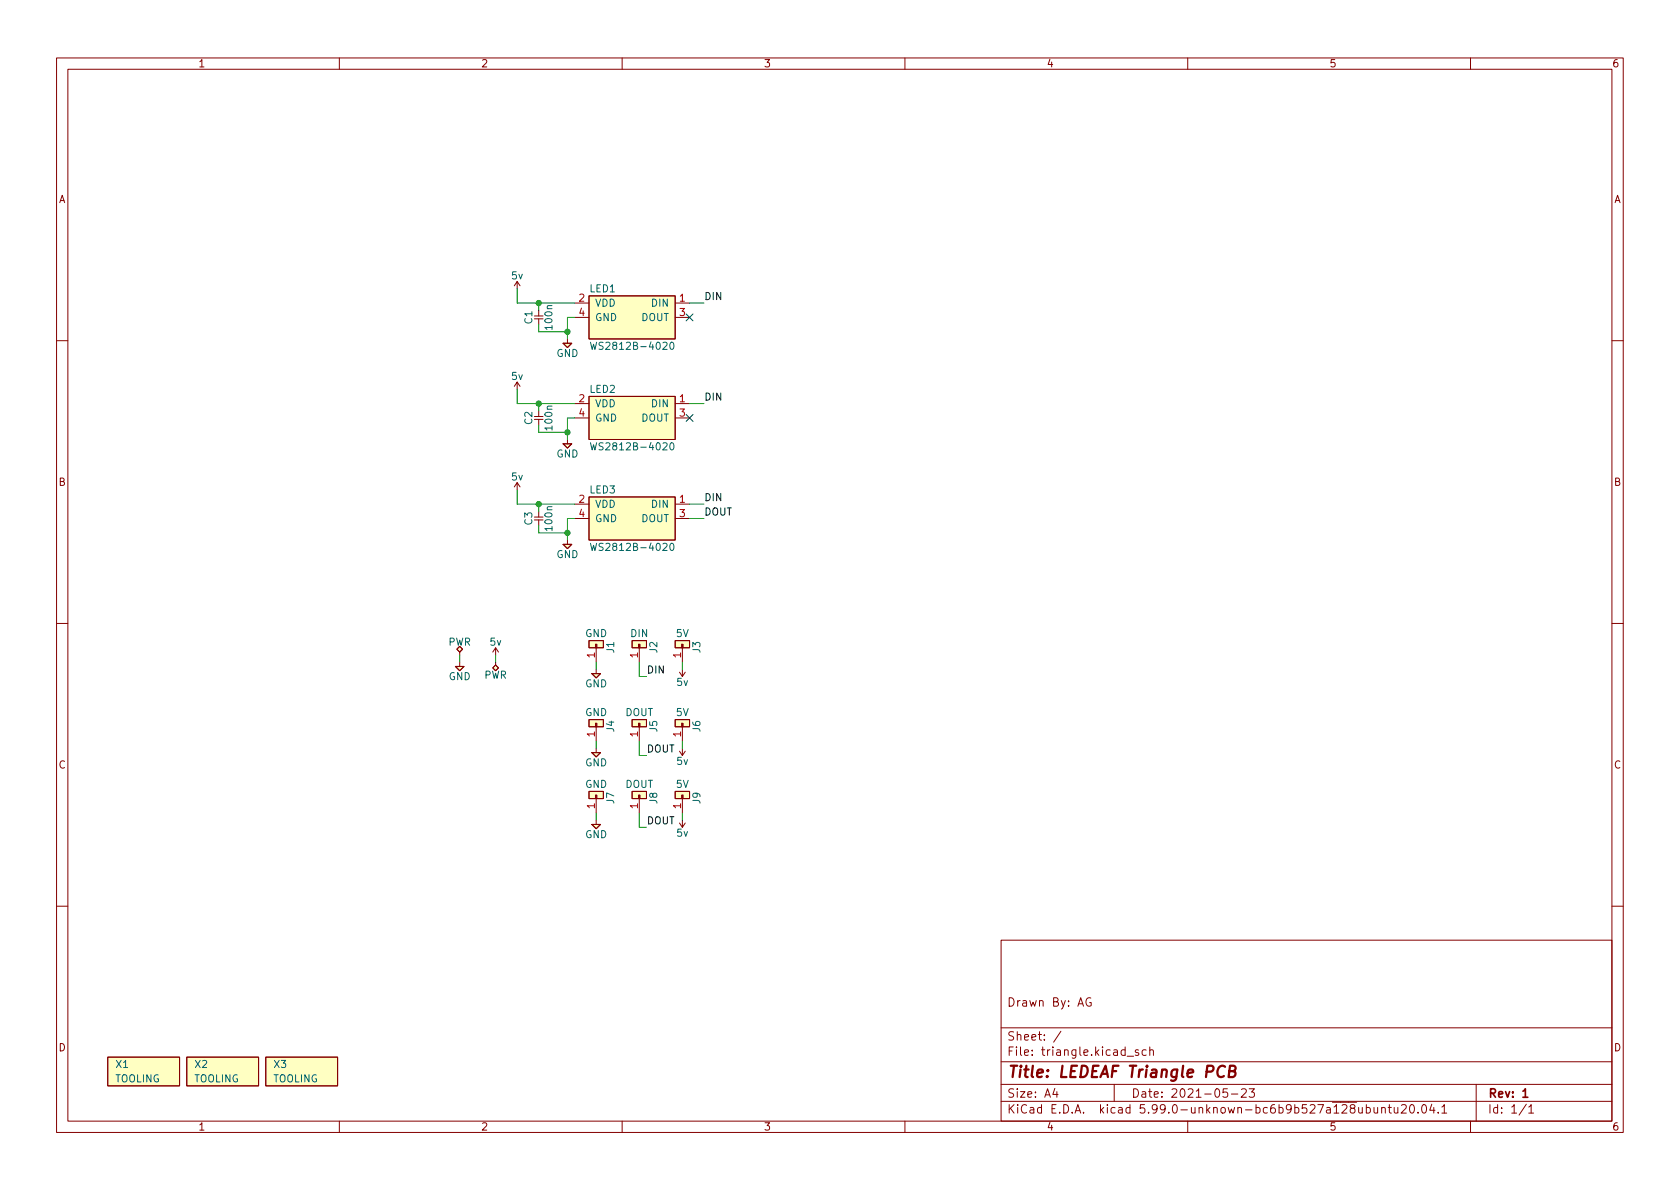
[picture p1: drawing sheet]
<svg xmlns="http://www.w3.org/2000/svg" width="297mm" height="210mm" viewBox="0 0 297 210" stroke-linecap="round" stroke-linejoin="round" font-family="sans-serif">
<g fill="none" stroke="#840000" stroke-width=".18">
<path d="M10 10.2h277v190.1h-277zM12 12.2h273v186.1h-273zM60 10.2v2M110 10.2v2M160 10.2v2M210 10.2v2M260 10.2v2M90.9 50.5l.5-.7v1.2M91.4 49.8l.5 .7M94.5 56.4h1.5M94.5 55.9h1.5M95.2 54.9v1"/>
<path d="M95.2 56.4v1M100.3 59.9v.8M101.6 53.6h2.5M101.6 56.1h2.5M104.1 52.3h15.3v7.6h-15.3zM119.4 53.6h2.5M119.4 56.1h2.5M10 60.2h2M90.9 68.3l.5-.7v1.2M91.4 67.6l.5 .7M94.5 74.2h1.5M94.5 73.7h1.5"/>
<path d="M95.2 72.6v1.1M95.2 74.2v1M99.6 78.5h1.5l-.8 .7zM99.6 60.7h1.5l-.8 .8zM100.3 77.7v.8M101.6 71.4h2.5M101.6 73.9h2.5M104.1 70.1h15.3v7.6h-15.3zM119.4 71.4h2.5M119.4 73.9h2.5M285 60.2h2M90.9 86.1l.5-.8v1.3"/>
<path d="M91.4 85.3l.5 .8M94.5 91.9h1.5M94.5 91.4h1.5M95.2 90.4v1M95.2 91.9v1.1M99.6 96.3h1.5l-.8 .7zM100.3 95.5v.8M101.6 89.1h2.5M101.6 91.7h2.5M104.1 87.9h15.3v7.6h-15.3zM119.4 89.1h2.5M119.4 91.7h2.5"/>
<path d="M10 110.2h2M80.5 117.9h1.5l-.7 .7zM80.8 114.8l.5-.5 .5 .5-.5 .5zM81.3 115.3v.5M81.3 117.1v.8M87.1 115.3l.5-.8v1.3M87.6 117.6l.5 .5-.5 .5-.5-.5zM87.6 117.1v.5M87.6 114.5l.5 .8M104.1 113.3h2.6v1.2h-2.6zM104.6 119.1h1.6l-.8 .8zM105.4 114.5v2.6"/>
<path d="M105.4 118.4v.7M111.8 113.3h2.5v1.2h-2.5zM113 114.5v2.6M119.4 113.3h2.5v1.2h-2.5zM120.1 118.9l.5 .7M120.6 118.4v1.2l.6-.7M120.6 114.5v2.6M285 110.2h2M104.1 139.9h2.6v1.3h-2.6zM104.1 127.2h2.6v1.3h-2.6zM104.6 133.1h1.6l-.8 .8zM105.4 128.5v2.6"/>
<path d="M105.4 132.3v.8M111.8 139.9h2.5v1.3h-2.5zM111.8 127.2h2.5v1.3h-2.5zM113 128.5v2.6M119.4 139.9h2.5v1.3h-2.5zM119.4 127.2h2.5v1.3h-2.5zM120.1 132.8l.5 .8M120.6 132.3v1.3l.6-.8M120.6 128.5v2.6M104.6 145.8h1.6l-.8 .8zM105.4 141.2v2.6M105.4 145v.8"/>
<path d="M113 141.2v2.6M120.1 145.5l.5 .8M120.6 145v1.3l.6-.8M120.6 141.2v2.6M10 160.2h2M177 166.3h108v32h-108zM192.9 176.5a.74 .74 0 0 0-.9 .5 .74 .74 0 0 0 .5 .9l.4-.1v-.5h-.3M285 160.2h2M19 186.9h12.7v5.1h-12.7zM33 186.9h12.7v5.1h-12.7zM47 186.9h12.7v5.1h-12.7zM60 198.3v2"/>
<path d="M110 198.3v2M160 198.3v2M177 194.8h108M177 191.8h108M177 187.8h108M177 181.8h108M186.5 192.5l-.4 1h1M186.9 193v1M187.6 182.4l-1.3 1.9M197 191.8v3M199.3 186.8h1.1M201.3 185.7l-.4-.1-.2 .2 .1 .3 .5 .1v.4h-.6"/>
<path d="M202.6 185.7l-.4-.1-.3 .3v.4l.2 .3h.5M203.3 185.8l.2-.2 .4 .1v.9M203.3 185.1v1.5M210 198.3v2M217 192.5h-.7l-.1 .7 .2-.1 .5 .1 .2 .2-.1 .5-.2 .1-.6-.1M217.7 193.5h1.2M219.5 192.7l.6-.2 .2 .2 .1 .3-1 1h1M220.9 192.5h.9l-.5 .6 .4 .1v.7l-.2 .1h-.4l-.2-.1M244.3 196l.2-.2 .4 .1v.9M244.3 195.8v1M245.4 195.8h.6M245.6 195.3v1.3l.4 .2"/>
<path d="M246.5 195.8l.1 1h.3l.2-.1M247.1 195.8v1M247.8 195.5l.6-.2 .2 .2v.3l-.9 1h.9M249.4 195.5l.2-.2a.81 .81 0 0 1 .6 .7 .81 .81 0 0 1-.3 .8h-.2a.81 .81 0 0 1-.3-1.3zM250.7 196.7v.1M251.6 195.4l.1-.1a.81 .81 0 0 1 .6 .7 .81 .81 0 0 1-.3 .8h-.1a.81 .81 0 0 1-.6-.6 .81 .81 0 0 1 .3-.8zM253.1 195.3l-.3 1h.9M253.5 195.8v1M254.3 196.7v.1M254.9 195.8l.5-.5v1.5M254.9 196.8h.9M260 198.3v2"/>
<path d="M261 191.8v6.5M269.9 195.3l-1.3 1.9M270.3 195.8l.4-.5v1.5M270.3 196.8h.9"/>
</g>
<path d="M269.3 193l.4-.5v1.5M269.3 194h.8" fill="none" stroke="#840000" stroke-width=".3"/>
<path d="M216.6 188.7a.88 .88 0 0 0-1-.1 .88 .88 0 0 0-.4 1 .69 .69 0 0 0 .4 .8 .69 .69 0 0 0 .8-.1M217.4 189.4l.8-.1a.46 .46 0 0 0 .3-.4 .46 .46 0 0 0-.4-.4h-.6l-.3 2h.8a.53 .53 0 0 0 .4-.5 .53 .53 0 0 0-.4-.6" fill="none" stroke="#840000" stroke-width=".4"/>
<g fill="#ffffc2" stroke="#ffffc2" stroke-width=".18">
<path d="M33 186.9h12.7v5.1h-12.7z"/>
<path d="M104.6 133.1h1.6l-.8 .8z"/>
<path d="M99.6 78.5h1.5l-.8 .7z"/>
<path d="M119.4 113.3h2.5v1.2h-2.5z"/>
<path d="M111.8 113.3h2.5v1.2h-2.5z"/>
<path d="M47 186.9h12.7v5.1h-12.7z"/>
<path d="M104.1 52.3h15.3v7.6h-15.3z"/>
<path d="M104.1 70.1h15.3v7.6h-15.3z"/>
<path d="M104.1 87.9h15.3v7.6h-15.3z"/>
<path d="M104.6 119.1h1.6l-.8 .8z"/>
<path d="M104.6 145.8h1.6l-.8 .8z"/>
<path d="M99.6 96.3h1.5l-.8 .7z"/>
<path d="M104.1 139.9h2.6v1.3h-2.6z"/>
<path d="M19 186.9h12.7v5.1h-12.7z"/>
<path d="M80.8 114.8l.5-.5 .5 .5-.5 .5z"/>
<path d="M87.6 117.6l.5 .5-.5 .5-.5-.5z"/>
<path d="M80.5 117.9h1.5l-.7 .7z"/>
<path d="M104.1 113.3h2.6v1.2h-2.6z"/>
<path d="M119.4 139.9h2.5v1.3h-2.5z"/>
<path d="M111.8 139.9h2.5v1.3h-2.5z"/>
<path d="M119.4 127.2h2.5v1.3h-2.5z"/>
<path d="M104.1 127.2h2.6v1.3h-2.6z"/>
<path d="M99.6 60.7h1.5l-.8 .8z"/>
<path d="M111.8 127.2h2.5v1.3h-2.5z"/>
</g>
<g fill="#840000" stroke="#840000" stroke-width=".18">
<path d="M120.5 113.9h.3v.6h-.3z"/>
<path d="M112.9 113.9h.3v.6h-.3z"/>
<path d="M105.3 140.6h.2v.6h-.2z"/>
<path d="M105.3 113.9h.2v.6h-.2z"/>
<path d="M120.5 140.6h.3v.6h-.3z"/>
<path d="M112.9 140.6h.3v.6h-.3z"/>
<path d="M120.5 127.9h.3v.6h-.3z"/>
<path d="M105.3 127.9h.2v.6h-.2z"/>
<path d="M112.9 127.9h.3v.6h-.3z"/>
</g>
<path d="M104.4 60.5l.3 1.3 .2-.9 .3 .9 .3-1.3M104.4 78.3l.3 1.3 .2-.9 .3 .9 .3-1.3M118.6 60.6l.1-.1a.68 .68 0 0 1 .5 .6 .68 .68 0 0 1-.5 .7 .84 .84 0 0 1-.1-1.2zM118.6 78.4l.1-.1a.68 .68 0 0 1 .5 .6 .68 .68 0 0 1-.5 .7 .84 .84 0 0 1-.1-1.2zM104.4 96.1l.3 1.2 .2-.9 .3 .9 .3-1.2M118.6 96.1h.1a.68 .68 0 0 1 .5 .6 .68 .68 0 0 1-.5 .6 .84 .84 0 0 1-.1-1.2z" fill="none" stroke="#006464" stroke-width=".18"/>
<g fill="none" stroke="#009600" stroke-width=".18">
<path d="M91.4 51v2.6h10.2M95.2 53.6v1.3M95.2 57.4v1.3h5.1M101.6 56.1h-1.3v3.8M121.9 53.6h2.6M91.4 68.8v2.6h10.2M95.2 71.4v1.2M95.2 75.2v1.2h5.1M101.6 73.9h-1.3v3.8M121.9 71.4h2.6M91.4 86.6v2.5h10.2M95.2 89.1v1.3"/>
<path d="M95.2 93v1.2h5.1M101.6 91.7h-1.3v3.8M121.9 89.1h2.6M121.9 91.7h2.6M81.3 115.8v1.3M87.6 115.8v1.3M105.4 117.1v1.3M113 117.1v2.5h1.3M120.6 117.1v1.3M105.4 131.1v1.2M113 131.1v2.5h1.3M120.6 131.1v1.2"/>
<path d="M105.4 143.8v1.2M113 143.8v2.5h1.3M120.6 143.8v1.2"/>
</g>
<path d="M121.3 55.5l1.2 1.2M122.5 55.5l-1.2 1.2M121.3 73.3l1.2 1.2M122.5 73.3l-1.2 1.2" fill="none" stroke="#000084" stroke-width=".18"/>
<g fill="#009600" stroke="#009600" stroke-width=".18">
<circle cx="100.3" cy="58.7" r=".46"/>
<circle cx="100.3" cy="76.4" r=".46"/>
<circle cx="95.2" cy="53.6" r=".46"/>
<circle cx="95.2" cy="71.4" r=".46"/>
<circle cx="95.2" cy="89.1" r=".46"/>
<circle cx="100.3" cy="94.2" r=".46"/>
</g>
<text font-size="2.8" fill="#840000" x="178" y="190.6">Title: LEDEAF Triangle PCB</text>
<g font-size="2.1" fill="#840000">
<text x="178" y="178">Drawn By: AG</text>
<text x="178" y="184">Sheet: /</text>
<text x="178" y="186.7">File: triangle.kicad_sch</text>
<text x="178" y="196.9">KiCad E.D.A. kicad 5.99.0-unknown-bc6b9b527a~128~ubuntu20.04.1</text>
<text x="178" y="194.1">Size: A4</text>
<text x="200" y="194.1">Date: 2021-05-23</text>
<text x="263" y="194.1">Rev: 1</text>
<text x="263" y="196.9">Id: 1/1</text>
</g>
<g font-size="1.8" fill="#840000">
<text x="35" y="11.9">1</text>
<text x="85" y="11.9">2</text>
<text x="135" y="11.9">3</text>
<text x="185" y="11.9">4</text>
<text x="235" y="11.9">5</text>
<text x="285" y="11.9">6</text>
<text x="10.3" y="35.9">A</text>
<text x="285.3" y="35.9">A</text>
<text x="10.3" y="85.9">B</text>
<text x="285.3" y="85.9">B</text>
<text x="10.3" y="135.9">C</text>
<text x="285.3" y="135.9">C</text>
<text x="10.3" y="185.9">D</text>
<text x="285.3" y="185.9">D</text>
<text x="35" y="199.9">1</text>
<text x="85" y="199.9">2</text>
<text x="135" y="199.9">3</text>
<text x="185" y="199.9">4</text>
<text x="235" y="199.9">5</text>
<text x="285" y="199.9">6</text>
</g>
<g font-size="1.8" fill="#006464">
<text x="90.5" y="49.4">5v</text>
<text x="104.3" y="51.7">LED1</text>
<text x="94.1" y="57.3" transform="rotate(-90 94.1 57.3)">C1</text>
<text x="97.7" y="58.1" transform="rotate(-90 97.7 58.1)">100n</text>
<text x="105.2" y="54.2">VDD</text>
<text x="105.2" y="56.8">GND</text>
<text x="113.4" y="56.8">DOUT</text>
<text x="115.3" y="54.2">DIN</text>
<text x="98.4" y="63.1">GND</text>
<text x="105.5" y="61.8">WS2812B-4020</text>
<text x="90.5" y="67.2">5v</text>
<text x="104.3" y="69.5">LED2</text>
<text x="94.1" y="75" transform="rotate(-90 94.1 75)">C2</text>
<text x="97.7" y="75.9" transform="rotate(-90 97.7 75.9)">100n</text>
<text x="105.2" y="72">VDD</text>
<text x="105.2" y="74.5">GND</text>
<text x="113.4" y="74.5">DOUT</text>
<text x="115.3" y="72">DIN</text>
<text x="98.4" y="80.9">GND</text>
<text x="105.5" y="79.6">WS2812B-4020</text>
<text x="90.5" y="85">5v</text>
<text x="104.3" y="87.2">LED3</text>
<text x="105.2" y="89.8">VDD</text>
<text x="115.3" y="89.8">DIN</text>
<text x="94.1" y="92.8" transform="rotate(-90 94.1 92.8)">C3</text>
<text x="97.7" y="93.7" transform="rotate(-90 97.7 93.7)">100n</text>
<text x="105.2" y="92.3">GND</text>
<text x="113.4" y="92.3">DOUT</text>
<text x="98.4" y="98.7">GND</text>
<text x="105.5" y="97.4">WS2812B-4020</text>
<text x="103.4" y="112.6">GND</text>
<text x="111.5" y="112.6">DIN</text>
<text x="119.6" y="112.6">5V</text>
<text x="79.2" y="114.2">PWR</text>
<text x="86.6" y="114.2">5v</text>
<text x="108.6" y="115.4" transform="rotate(-90 108.6 115.4)">J1</text>
<text x="116.2" y="115.4" transform="rotate(-90 116.2 115.4)">J2</text>
<text x="123.8" y="115.4" transform="rotate(-90 123.8 115.4)">J3</text>
<text x="79.3" y="120.3">GND</text>
<text x="85.6" y="120">PWR</text>
<text x="103.4" y="121.5">GND</text>
<text x="119.7" y="121.3">5v</text>
<text x="103.4" y="126.6">GND</text>
<text x="108.6" y="129.4" transform="rotate(-90 108.6 129.4)">J4</text>
<text x="110.5" y="126.6">DOUT</text>
<text x="116.2" y="129.4" transform="rotate(-90 116.2 129.4)">J5</text>
<text x="119.6" y="126.6">5V</text>
<text x="123.8" y="129.4" transform="rotate(-90 123.8 129.4)">J6</text>
<text x="103.4" y="135.5">GND</text>
<text x="119.7" y="135.2">5v</text>
<text x="103.4" y="139.3">GND</text>
<text x="108.6" y="142.1" transform="rotate(-90 108.6 142.1)">J7</text>
<text x="110.5" y="139.3">DOUT</text>
<text x="116.2" y="142.1" transform="rotate(-90 116.2 142.1)">J8</text>
<text x="119.6" y="139.3">5V</text>
<text x="123.8" y="142.1" transform="rotate(-90 123.8 142.1)">J9</text>
<text x="103.4" y="148.2">GND</text>
<text x="119.7" y="147.9">5v</text>
<text x="20.3" y="191.4">TOOLING</text>
<text x="20.5" y="188.8">X1</text>
<text x="34.3" y="191.4">TOOLING</text>
<text x="34.5" y="188.8">X2</text>
<text x="48.2" y="191.4">TOOLING</text>
<text x="48.5" y="188.8">X3</text>
</g>
<g font-size="1.8" fill="#a90000">
<text x="102.4" y="53.3">2</text>
<text x="120.2" y="53.3">1</text>
<text x="102.4" y="55.9">4</text>
<text x="120.2" y="55.9">3</text>
<text x="102.4" y="71.1">2</text>
<text x="120.2" y="71.1">1</text>
<text x="102.4" y="73.7">4</text>
<text x="120.2" y="73.7">3</text>
<text x="102.4" y="88.9">2</text>
<text x="120.2" y="88.9">1</text>
<text x="102.4" y="91.4">4</text>
<text x="120.2" y="91.4">3</text>
<text x="105.2" y="116.3" transform="rotate(-90 105.2 116.3)">1</text>
<text x="112.8" y="116.3" transform="rotate(-90 112.8 116.3)">1</text>
<text x="120.4" y="116.3" transform="rotate(-90 120.4 116.3)">1</text>
<text x="105.2" y="130.3" transform="rotate(-90 105.2 130.3)">1</text>
<text x="112.8" y="130.3" transform="rotate(-90 112.8 130.3)">1</text>
<text x="120.4" y="130.3" transform="rotate(-90 120.4 130.3)">1</text>
<text x="105.2" y="143" transform="rotate(-90 105.2 143)">1</text>
<text x="112.8" y="143" transform="rotate(-90 112.8 143)">1</text>
<text x="120.4" y="143" transform="rotate(-90 120.4 143)">1</text>
</g>
<g font-size="1.8" fill="#0f0f0f">
<text x="124.5" y="53">DIN</text>
<text x="124.5" y="70.8">DIN</text>
<text x="124.5" y="88.6">DIN</text>
<text x="124.5" y="91.1">DOUT</text>
<text x="114.3" y="119.1">DIN</text>
<text x="114.3" y="133.1">DOUT</text>
<text x="114.3" y="145.8">DOUT</text>
</g>
</svg>
